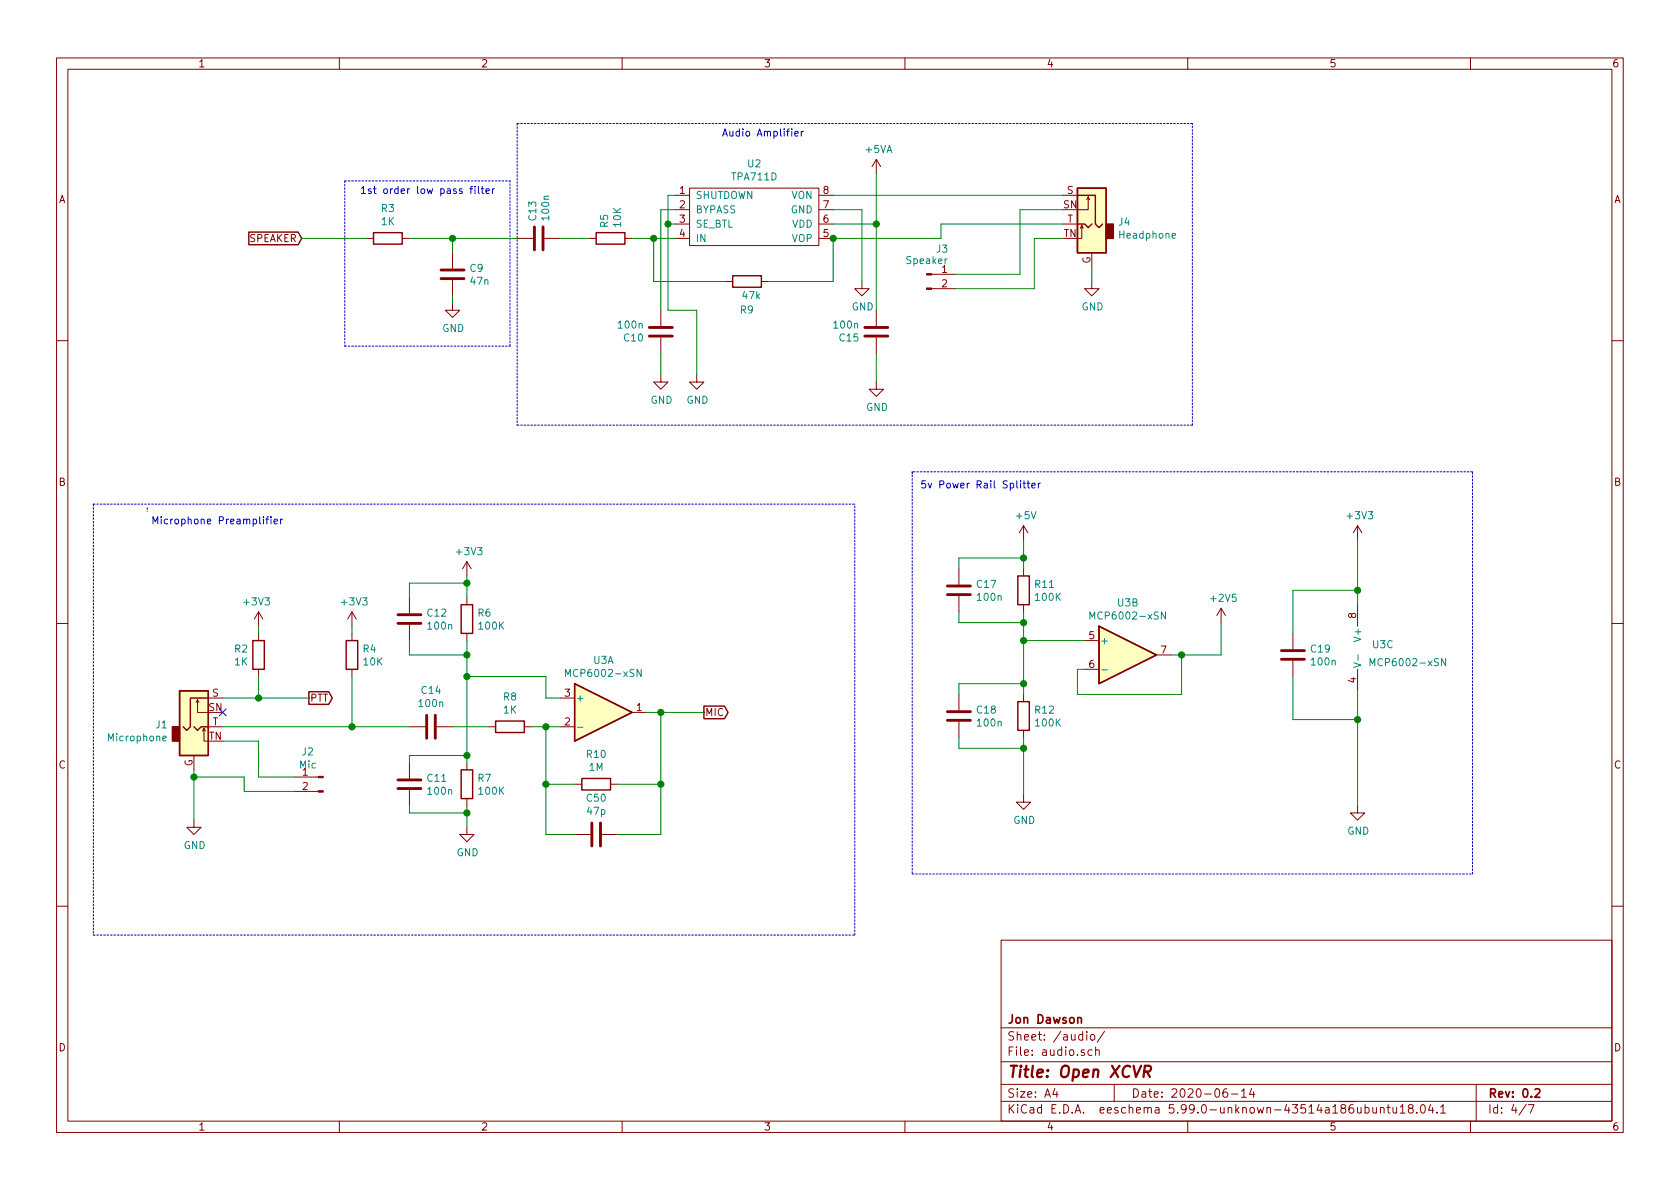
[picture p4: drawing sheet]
EESchema Schematic File Version 5
EELAYER 30 0
EELAYER END
$Descr A4 11693 8268
encoding utf-8
Sheet 5 7
Title "Open XCVR"
Date "2020-06-14"
Rev "0.2"
Comp "Jon Dawson"
Comment1 ""
Comment2 ""
Comment3 ""
Comment4 ""
Comment5 ""
Comment6 ""
Comment7 ""
Comment8 ""
Comment9 ""
$EndDescr
Connection ~ 1350 5400
Connection ~ 1800 4850
Connection ~ 2450 5050
Connection ~ 3150 1650
Connection ~ 3250 4050
Connection ~ 3250 4550
Connection ~ 3250 4700
Connection ~ 3250 5250
Connection ~ 3250 5650
Connection ~ 3800 5050
Connection ~ 3800 5450
Connection ~ 4550 1650
Connection ~ 4600 4950
Connection ~ 4600 5450
Connection ~ 4650 1550
Connection ~ 5800 1650
Connection ~ 6100 1550
Connection ~ 7125 3875
Connection ~ 7125 4325
Connection ~ 7125 4450
Connection ~ 7125 4750
Connection ~ 7125 5200
Connection ~ 8225 4550
Connection ~ 9450 4100
Connection ~ 9450 5000
NoConn ~ 1550 4950
Wire Wire Line
	1350 5350 1350 5400
Wire Wire Line
	1350 5400 1350 5700
Wire Wire Line
	1350 5400 1700 5400
Wire Wire Line
	1550 5050 2450 5050
Wire Wire Line
	1700 5400 1700 5500
Wire Wire Line
	1700 5500 2050 5500
Wire Wire Line
	1800 4350 1800 4400
Wire Wire Line
	1800 4700 1800 4850
Wire Wire Line
	1800 4850 1550 4850
Wire Wire Line
	1800 5150 1550 5150
Wire Wire Line
	1800 5400 1800 5150
Wire Wire Line
	2050 5400 1800 5400
Wire Wire Line
	2100 1650 2550 1650
Wire Wire Line
	2150 4850 1800 4850
Wire Wire Line
	2450 4350 2450 4400
Wire Wire Line
	2450 4700 2450 5050
Wire Wire Line
	2450 5050 2850 5050
Wire Wire Line
	2850 1650 3150 1650
Wire Wire Line
	2850 4050 3250 4050
Wire Wire Line
	2850 4150 2850 4050
Wire Wire Line
	2850 4450 2850 4550
Wire Wire Line
	2850 4550 3250 4550
Wire Wire Line
	2850 5250 3250 5250
Wire Wire Line
	2850 5300 2850 5250
Wire Wire Line
	2850 5600 2850 5650
Wire Wire Line
	2850 5650 3250 5650
Wire Wire Line
	3150 1650 3150 1750
Wire Wire Line
	3150 1650 3600 1650
Wire Wire Line
	3150 2050 3150 2100
Wire Wire Line
	3150 5050 3400 5050
Wire Wire Line
	3250 4000 3250 4050
Wire Wire Line
	3250 4050 3250 4150
Wire Wire Line
	3250 4450 3250 4550
Wire Wire Line
	3250 4550 3250 4700
Wire Wire Line
	3250 4700 3250 5250
Wire Wire Line
	3250 4700 3800 4700
Wire Wire Line
	3250 5250 3250 5300
Wire Wire Line
	3250 5600 3250 5650
Wire Wire Line
	3250 5650 3250 5750
Wire Wire Line
	3700 5050 3800 5050
Wire Wire Line
	3800 4850 3800 4700
Wire Wire Line
	3800 5050 3900 5050
Wire Wire Line
	3800 5450 3800 5050
Wire Wire Line
	3800 5800 3800 5450
Wire Wire Line
	3900 1650 4100 1650
Wire Wire Line
	3900 4850 3800 4850
Wire Wire Line
	4000 5450 3800 5450
Wire Wire Line
	4000 5800 3800 5800
Wire Wire Line
	4300 5450 4600 5450
Wire Wire Line
	4300 5800 4600 5800
Wire Wire Line
	4400 1650 4550 1650
Wire Wire Line
	4500 4950 4600 4950
Wire Wire Line
	4550 1650 4550 1950
Wire Wire Line
	4550 1650 4700 1650
Wire Wire Line
	4550 1950 5050 1950
Wire Wire Line
	4600 1450 4600 2150
Wire Wire Line
	4600 2450 4600 2600
Wire Wire Line
	4600 4950 4900 4950
Wire Wire Line
	4600 5450 4600 4950
Wire Wire Line
	4600 5800 4600 5450
Wire Wire Line
	4650 1350 4650 1550
Wire Wire Line
	4650 1550 4650 2150
Wire Wire Line
	4650 1550 4700 1550
Wire Wire Line
	4650 2150 4850 2150
Wire Wire Line
	4700 1350 4650 1350
Wire Wire Line
	4700 1450 4600 1450
Wire Wire Line
	4850 2150 4850 2600
Wire Wire Line
	5350 1950 5800 1950
Wire Wire Line
	5800 1350 7400 1350
Wire Wire Line
	5800 1450 6000 1450
Wire Wire Line
	5800 1550 6100 1550
Wire Wire Line
	5800 1650 6550 1650
Wire Wire Line
	5800 1950 5800 1650
Wire Wire Line
	6000 1450 6000 1950
Wire Wire Line
	6100 1550 6100 1200
Wire Wire Line
	6100 1550 6100 2150
Wire Wire Line
	6100 2450 6100 2650
Wire Wire Line
	6550 1550 7400 1550
Wire Wire Line
	6550 1650 6550 1550
Wire Wire Line
	6650 1900 7100 1900
Wire Wire Line
	6650 2000 7200 2000
Wire Wire Line
	6675 3875 7125 3875
Wire Wire Line
	6675 3950 6675 3875
Wire Wire Line
	6675 4250 6675 4325
Wire Wire Line
	6675 4325 7125 4325
Wire Wire Line
	6675 4750 7125 4750
Wire Wire Line
	6675 4825 6675 4750
Wire Wire Line
	6675 5125 6675 5200
Wire Wire Line
	6675 5200 7125 5200
Wire Wire Line
	7100 1450 7100 1900
Wire Wire Line
	7100 1450 7400 1450
Wire Wire Line
	7125 3750 7125 3875
Wire Wire Line
	7125 3875 7125 3950
Wire Wire Line
	7125 4250 7125 4325
Wire Wire Line
	7125 4325 7125 4450
Wire Wire Line
	7125 4450 7125 4750
Wire Wire Line
	7125 4450 7550 4450
Wire Wire Line
	7125 4750 7125 4825
Wire Wire Line
	7125 5125 7125 5200
Wire Wire Line
	7125 5200 7125 5525
Wire Wire Line
	7200 1650 7400 1650
Wire Wire Line
	7200 2000 7200 1650
Wire Wire Line
	7500 4650 7500 4825
Wire Wire Line
	7500 4825 8225 4825
Wire Wire Line
	7550 4650 7500 4650
Wire Wire Line
	7600 1850 7600 1950
Wire Wire Line
	8225 4550 8150 4550
Wire Wire Line
	8225 4825 8225 4550
Wire Wire Line
	8500 4325 8500 4550
Wire Wire Line
	8500 4550 8225 4550
Wire Wire Line
	9000 4100 9450 4100
Wire Wire Line
	9000 4400 9000 4100
Wire Wire Line
	9000 4700 9000 5000
Wire Wire Line
	9000 5000 9450 5000
Wire Wire Line
	9450 3750 9450 4100
Wire Wire Line
	9450 4100 9450 4200
Wire Wire Line
	9450 4800 9450 5000
Wire Wire Line
	9450 5000 9450 5600
Wire Notes Line
	650  3500 650  6500
Wire Notes Line
	650  3500 5950 3500
Wire Notes Line
	650  6500 5950 6500
Wire Notes Line
	1025 3525 1025 3550
Wire Notes Line
	2400 1250 2400 2400
Wire Notes Line
	2400 1250 3550 1250
Wire Notes Line
	2400 2400 3550 2400
Wire Notes Line
	3550 2400 3550 1250
Wire Notes Line
	3600 850  3600 2950
Wire Notes Line
	3600 850  8300 850 
Wire Notes Line
	3600 2950 8300 2950
Wire Notes Line
	5950 6500 5950 3500
Wire Notes Line
	6350 3275 6350 3300
Wire Notes Line
	6350 3275 6350 6075
Wire Notes Line
	6350 6075 10250 6075
Wire Notes Line
	8300 2950 8300 850 
Wire Notes Line
	10250 3275 6350 3275
Wire Notes Line
	10250 6075 10250 3275
Text Notes 1975 3650 2    50   ~ 0
Microphone Preamplifier
Text Notes 3450 1350 2    50   ~ 0
1st order low pass filter
Text Notes 5600 950  2    50   ~ 0
Audio Amplifier
Text Notes 7250 3400 2    50   ~ 0
5v Power Rail Splitter
Text GLabel 2100 1650 0    50   Input ~ 0
SPEAKER
Text GLabel 2150 4850 2    50   Output ~ 0
PTT
Text GLabel 4900 4950 2    50   Output ~ 0
MIC
$Comp
L power:+3V3 #PWR023
U 1 1
P 1800 4350
F 0 "#PWR023" H 1800 4200 50  0001 C CNN
F 1 "+3V3" H 1815 4523 50  0000 C CNN
F 2 "" H 1800 4350 50  0001 C CNN
F 3 "" H 1800 4350 50  0001 C CNN
	1    1800 4350
	-1   0    0    -1  
$EndComp
$Comp
L power:+3V3 #PWR025
U 1 1
P 2450 4350
F 0 "#PWR025" H 2450 4200 50  0001 C CNN
F 1 "+3V3" H 2465 4523 50  0000 C CNN
F 2 "" H 2450 4350 50  0001 C CNN
F 3 "" H 2450 4350 50  0001 C CNN
	1    2450 4350
	1    0    0    -1  
$EndComp
$Comp
L power:+3V3 #PWR028
U 1 1
P 3250 4000
F 0 "#PWR028" H 3250 3850 50  0001 C CNN
F 1 "+3V3" H 3265 4173 50  0000 C CNN
F 2 "" H 3250 4000 50  0001 C CNN
F 3 "" H 3250 4000 50  0001 C CNN
	1    3250 4000
	1    0    0    -1  
$EndComp
$Comp
L power:+5VA #PWR031
U 1 1
P 6100 1200
F 0 "#PWR031" H 6100 1050 50  0001 C CNN
F 1 "+5VA" H 6115 1373 50  0000 C CNN
F 2 "" H 6100 1200 50  0001 C CNN
F 3 "" H 6100 1200 50  0001 C CNN
	1    6100 1200
	1    0    0    -1  
$EndComp
$Comp
L power:+5V #PWR035
U 1 1
P 7125 3750
F 0 "#PWR035" H 7125 3600 50  0001 C CNN
F 1 "+5V" H 7140 3923 50  0000 C CNN
F 2 "" H 7125 3750 50  0001 C CNN
F 3 "" H 7125 3750 50  0001 C CNN
	1    7125 3750
	1    0    0    -1  
$EndComp
$Comp
L power:+2V5 #PWR037
U 1 1
P 8500 4325
F 0 "#PWR037" H 8500 4175 50  0001 C CNN
F 1 "+2V5" H 8515 4498 50  0000 C CNN
F 2 "" H 8500 4325 50  0001 C CNN
F 3 "" H 8500 4325 50  0001 C CNN
	1    8500 4325
	1    0    0    -1  
$EndComp
$Comp
L power:+3V3 #PWR038
U 1 1
P 9450 3750
F 0 "#PWR038" H 9450 3600 50  0001 C CNN
F 1 "+3V3" H 9465 3923 50  0000 C CNN
F 2 "" H 9450 3750 50  0001 C CNN
F 3 "" H 9450 3750 50  0001 C CNN
	1    9450 3750
	1    0    0    -1  
$EndComp
$Comp
L power:GND #PWR022
U 1 1
P 1350 5700
F 0 "#PWR022" H 1350 5450 50  0001 C CNN
F 1 "GND" H 1355 5527 50  0000 C CNN
F 2 "" H 1350 5700 50  0001 C CNN
F 3 "" H 1350 5700 50  0001 C CNN
	1    1350 5700
	1    0    0    -1  
$EndComp
$Comp
L power:GND #PWR024
U 1 1
P 3150 2100
F 0 "#PWR024" H 3150 1850 50  0001 C CNN
F 1 "GND" H 3155 1927 50  0000 C CNN
F 2 "" H 3150 2100 50  0001 C CNN
F 3 "" H 3150 2100 50  0001 C CNN
	1    3150 2100
	1    0    0    -1  
$EndComp
$Comp
L power:GND #PWR029
U 1 1
P 3250 5750
F 0 "#PWR029" H 3250 5500 50  0001 C CNN
F 1 "GND" H 3255 5577 50  0000 C CNN
F 2 "" H 3250 5750 50  0001 C CNN
F 3 "" H 3250 5750 50  0001 C CNN
	1    3250 5750
	1    0    0    -1  
$EndComp
$Comp
L power:GND #PWR026
U 1 1
P 4600 2600
F 0 "#PWR026" H 4600 2350 50  0001 C CNN
F 1 "GND" H 4605 2427 50  0000 C CNN
F 2 "" H 4600 2600 50  0001 C CNN
F 3 "" H 4600 2600 50  0001 C CNN
	1    4600 2600
	1    0    0    -1  
$EndComp
$Comp
L power:GND #PWR032
U 1 1
P 4850 2600
F 0 "#PWR032" H 4850 2350 50  0001 C CNN
F 1 "GND" H 4855 2427 50  0000 C CNN
F 2 "" H 4850 2600 50  0001 C CNN
F 3 "" H 4850 2600 50  0001 C CNN
	1    4850 2600
	1    0    0    -1  
$EndComp
$Comp
L power:GND #PWR030
U 1 1
P 6000 1950
F 0 "#PWR030" H 6000 1700 50  0001 C CNN
F 1 "GND" H 6005 1777 50  0000 C CNN
F 2 "" H 6000 1950 50  0001 C CNN
F 3 "" H 6000 1950 50  0001 C CNN
	1    6000 1950
	1    0    0    -1  
$EndComp
$Comp
L power:GND #PWR0104
U 1 1
P 6100 2650
F 0 "#PWR0104" H 6100 2400 50  0001 C CNN
F 1 "GND" H 6105 2477 50  0000 C CNN
F 2 "" H 6100 2650 50  0001 C CNN
F 3 "" H 6100 2650 50  0001 C CNN
	1    6100 2650
	1    0    0    -1  
$EndComp
$Comp
L power:GND #PWR036
U 1 1
P 7125 5525
F 0 "#PWR036" H 7125 5275 50  0001 C CNN
F 1 "GND" H 7130 5352 50  0000 C CNN
F 2 "" H 7125 5525 50  0001 C CNN
F 3 "" H 7125 5525 50  0001 C CNN
	1    7125 5525
	1    0    0    -1  
$EndComp
$Comp
L power:GND #PWR034
U 1 1
P 7600 1950
F 0 "#PWR034" H 7600 1700 50  0001 C CNN
F 1 "GND" H 7605 1777 50  0000 C CNN
F 2 "" H 7600 1950 50  0001 C CNN
F 3 "" H 7600 1950 50  0001 C CNN
	1    7600 1950
	1    0    0    -1  
$EndComp
$Comp
L power:GND #PWR039
U 1 1
P 9450 5600
F 0 "#PWR039" H 9450 5350 50  0001 C CNN
F 1 "GND" H 9455 5427 50  0000 C CNN
F 2 "" H 9450 5600 50  0001 C CNN
F 3 "" H 9450 5600 50  0001 C CNN
	1    9450 5600
	1    0    0    -1  
$EndComp
$Comp
L Device:R R2
U 1 1
P 1800 4550
F 0 "R2" H 1870 4595 50  0000 L CNN
F 1 "1K" H 1870 4505 50  0000 L CNN
F 2 "Resistor_SMD:R_0805_2012Metric" V 1730 4550 50  0001 C CNN
F 3 "~" H 1800 4550 50  0001 C CNN
	1    1800 4550
	-1   0    0    -1  
$EndComp
$Comp
L Device:R R4
U 1 1
P 2450 4550
F 0 "R4" H 2520 4595 50  0000 L CNN
F 1 "10K" H 2520 4505 50  0000 L CNN
F 2 "Resistor_SMD:R_0805_2012Metric" V 2380 4550 50  0001 C CNN
F 3 "~" H 2450 4550 50  0001 C CNN
	1    2450 4550
	1    0    0    -1  
$EndComp
$Comp
L Device:R R3
U 1 1
P 2700 1650
F 0 "R3" V 2906 1650 50  0000 C CNN
F 1 "1K" V 2815 1650 50  0000 C CNN
F 2 "Resistor_SMD:R_0805_2012Metric" V 2630 1650 50  0001 C CNN
F 3 "~" H 2700 1650 50  0001 C CNN
	1    2700 1650
	0    -1   -1   0   
$EndComp
$Comp
L Device:R R6
U 1 1
P 3250 4300
F 0 "R6" H 3320 4345 50  0000 L CNN
F 1 "100K" H 3320 4255 50  0000 L CNN
F 2 "Resistor_SMD:R_0805_2012Metric" V 3180 4300 50  0001 C CNN
F 3 "~" H 3250 4300 50  0001 C CNN
	1    3250 4300
	1    0    0    -1  
$EndComp
$Comp
L Device:R R7
U 1 1
P 3250 5450
F 0 "R7" H 3320 5495 50  0000 L CNN
F 1 "100K" H 3320 5405 50  0000 L CNN
F 2 "Resistor_SMD:R_0805_2012Metric" V 3180 5450 50  0001 C CNN
F 3 "~" H 3250 5450 50  0001 C CNN
	1    3250 5450
	1    0    0    -1  
$EndComp
$Comp
L Device:R R8
U 1 1
P 3550 5050
F 0 "R8" V 3756 5050 50  0000 C CNN
F 1 "1K" V 3665 5050 50  0000 C CNN
F 2 "Resistor_SMD:R_0805_2012Metric" V 3480 5050 50  0001 C CNN
F 3 "~" H 3550 5050 50  0001 C CNN
	1    3550 5050
	0    -1   -1   0   
$EndComp
$Comp
L Device:R R10
U 1 1
P 4150 5450
F 0 "R10" V 4356 5450 50  0000 C CNN
F 1 "1M" V 4265 5450 50  0000 C CNN
F 2 "Resistor_SMD:R_0805_2012Metric" V 4080 5450 50  0001 C CNN
F 3 "~" H 4150 5450 50  0001 C CNN
	1    4150 5450
	0    -1   -1   0   
$EndComp
$Comp
L Device:R R5
U 1 1
P 4250 1650
F 0 "R5" H 4320 1695 50  0000 L CNN
F 1 "10K" H 4320 1605 50  0000 L CNN
F 2 "Resistor_SMD:R_0805_2012Metric" V 4180 1650 50  0001 C CNN
F 3 "~" H 4250 1650 50  0001 C CNN
	1    4250 1650
	0    -1   -1   0   
$EndComp
$Comp
L Device:R R9
U 1 1
P 5200 1950
F 0 "R9" V 5000 1900 50  0000 L CNN
F 1 "47k" V 5100 1850 50  0000 L CNN
F 2 "Resistor_SMD:R_0805_2012Metric" V 5130 1950 50  0001 C CNN
F 3 "~" H 5200 1950 50  0001 C CNN
	1    5200 1950
	0    -1   -1   0   
$EndComp
$Comp
L Device:R R11
U 1 1
P 7125 4100
F 0 "R11" H 7195 4145 50  0000 L CNN
F 1 "100K" H 7195 4055 50  0000 L CNN
F 2 "Resistor_SMD:R_0805_2012Metric" V 7055 4100 50  0001 C CNN
F 3 "~" H 7125 4100 50  0001 C CNN
	1    7125 4100
	1    0    0    -1  
$EndComp
$Comp
L Device:R R12
U 1 1
P 7125 4975
F 0 "R12" H 7195 5020 50  0000 L CNN
F 1 "100K" H 7195 4930 50  0000 L CNN
F 2 "Resistor_SMD:R_0805_2012Metric" V 7055 4975 50  0001 C CNN
F 3 "~" H 7125 4975 50  0001 C CNN
	1    7125 4975
	1    0    0    -1  
$EndComp
$Comp
L Connector:Conn_01x02_Male J2
U 1 1
P 2250 5400
F 0 "J2" H 2358 5579 50  0000 C CNN
F 1 "Mic" H 2357 5488 50  0000 C CNN
F 2 "Connector_PinHeader_2.54mm:PinHeader_1x02_P2.54mm_Vertical" H 2250 5400 50  0001 C CNN
F 3 "~" H 2250 5400 50  0001 C CNN
	1    2250 5400
	-1   0    0    -1  
$EndComp
$Comp
L Connector:Conn_01x02_Male J3
U 1 1
P 6450 1900
F 0 "J3" H 6558 2079 50  0000 C CNN
F 1 "Speaker" H 6450 2000 50  0000 C CNN
F 2 "Connector_PinHeader_2.54mm:PinHeader_1x02_P2.54mm_Vertical" H 6450 1900 50  0001 C CNN
F 3 "~" H 6450 1900 50  0001 C CNN
	1    6450 1900
	1    0    0    -1  
$EndComp
$Comp
L Amplifier_Operational:MCP6002-xSN U3
U 3 1
P 9550 4500
F 0 "U3" H 9625 4525 50  0000 C CNN
F 1 "MCP6002-xSN" H 9800 4400 50  0000 C CNN
F 2 "Package_SO:SOIC-8_3.9x4.9mm_P1.27mm" H 9550 4500 50  0001 C CNN
F 3 "http://ww1.microchip.com/downloads/en/DeviceDoc/21733j.pdf" H 9550 4500 50  0001 C CNN
	3    9550 4500
	1    0    0    -1  
$EndComp
$Comp
L Device:C C12
U 1 1
P 2850 4300
F 0 "C12" H 2965 4345 50  0000 L CNN
F 1 "100n" H 2965 4255 50  0000 L CNN
F 2 "Capacitor_SMD:C_0805_2012Metric" H 2888 4150 50  0001 C CNN
F 3 "~" H 2850 4300 50  0001 C CNN
	1    2850 4300
	1    0    0    -1  
$EndComp
$Comp
L Device:C C11
U 1 1
P 2850 5450
F 0 "C11" H 2965 5495 50  0000 L CNN
F 1 "100n" H 2965 5405 50  0000 L CNN
F 2 "Capacitor_SMD:C_0805_2012Metric" H 2888 5300 50  0001 C CNN
F 3 "~" H 2850 5450 50  0001 C CNN
	1    2850 5450
	1    0    0    -1  
$EndComp
$Comp
L Device:C C14
U 1 1
P 3000 5050
F 0 "C14" V 3251 5050 50  0000 C CNN
F 1 "100n" V 3160 5050 50  0000 C CNN
F 2 "Capacitor_SMD:C_0805_2012Metric" H 3038 4900 50  0001 C CNN
F 3 "~" H 3000 5050 50  0001 C CNN
	1    3000 5050
	0    -1   -1   0   
$EndComp
$Comp
L Device:C C9
U 1 1
P 3150 1900
F 0 "C9" H 3265 1945 50  0000 L CNN
F 1 "47n" H 3265 1855 50  0000 L CNN
F 2 "Capacitor_SMD:C_0805_2012Metric" H 3188 1750 50  0001 C CNN
F 3 "~" H 3150 1900 50  0001 C CNN
	1    3150 1900
	1    0    0    -1  
$EndComp
$Comp
L Device:C C13
U 1 1
P 3750 1650
F 0 "C13" H 3865 1695 50  0000 L CNN
F 1 "100n" H 3865 1605 50  0000 L CNN
F 2 "Capacitor_SMD:C_0805_2012Metric" H 3788 1500 50  0001 C CNN
F 3 "~" H 3750 1650 50  0001 C CNN
	1    3750 1650
	0    -1   -1   0   
$EndComp
$Comp
L Device:C C50
U 1 1
P 4150 5800
F 0 "C50" V 4401 5800 50  0000 C CNN
F 1 "47p" V 4310 5800 50  0000 C CNN
F 2 "Capacitor_SMD:C_0805_2012Metric" H 4188 5650 50  0001 C CNN
F 3 "~" H 4150 5800 50  0001 C CNN
	1    4150 5800
	0    -1   -1   0   
$EndComp
$Comp
L Device:C C10
U 1 1
P 4600 2300
F 0 "C10" H 4715 2345 50  0000 L CNN
F 1 "100n" H 4715 2255 50  0000 L CNN
F 2 "Capacitor_SMD:C_0805_2012Metric" H 4638 2150 50  0001 C CNN
F 3 "~" H 4600 2300 50  0001 C CNN
	1    4600 2300
	-1   0    0    1   
$EndComp
$Comp
L Device:C C15
U 1 1
P 6100 2300
F 0 "C15" H 6215 2345 50  0000 L CNN
F 1 "100n" H 6215 2255 50  0000 L CNN
F 2 "Capacitor_SMD:C_0805_2012Metric" H 6138 2150 50  0001 C CNN
F 3 "~" H 6100 2300 50  0001 C CNN
	1    6100 2300
	-1   0    0    1   
$EndComp
$Comp
L Device:C C17
U 1 1
P 6675 4100
F 0 "C17" H 6790 4145 50  0000 L CNN
F 1 "100n" H 6790 4055 50  0000 L CNN
F 2 "Capacitor_SMD:C_0805_2012Metric" H 6713 3950 50  0001 C CNN
F 3 "~" H 6675 4100 50  0001 C CNN
	1    6675 4100
	1    0    0    -1  
$EndComp
$Comp
L Device:C C18
U 1 1
P 6675 4975
F 0 "C18" H 6790 5020 50  0000 L CNN
F 1 "100n" H 6790 4930 50  0000 L CNN
F 2 "Capacitor_SMD:C_0805_2012Metric" H 6713 4825 50  0001 C CNN
F 3 "~" H 6675 4975 50  0001 C CNN
	1    6675 4975
	1    0    0    -1  
$EndComp
$Comp
L Device:C C19
U 1 1
P 9000 4550
F 0 "C19" H 9115 4595 50  0000 L CNN
F 1 "100n" H 9115 4505 50  0000 L CNN
F 2 "Capacitor_SMD:C_0805_2012Metric" H 9038 4400 50  0001 C CNN
F 3 "~" H 9000 4550 50  0001 C CNN
	1    9000 4550
	1    0    0    -1  
$EndComp
$Comp
L Connector:AudioJack2_Ground_Switch J1
U 1 1
P 1350 5050
F 0 "J1" H 1170 5067 50  0000 R CNN
F 1 "Microphone" H 1170 4977 50  0000 R CNN
F 2 "openxcvr:jack3.5mm switched" H 1350 5250 50  0001 C CNN
F 3 "~" H 1350 5250 50  0001 C CNN
	1    1350 5050
	1    0    0    -1  
$EndComp
$Comp
L Connector:AudioJack2_Ground_Switch J4
U 1 1
P 7600 1550
F 0 "J4" H 7420 1567 50  0000 R CNN
F 1 "Headphone" H 7420 1477 50  0000 R CNN
F 2 "openxcvr:jack3.5mm switched" H 7600 1750 50  0001 C CNN
F 3 "~" H 7600 1750 50  0001 C CNN
	1    7600 1550
	-1   0    0    -1  
$EndComp
$Comp
L Amplifier_Operational:MCP6002-xSN U3
U 1 1
P 4200 4950
F 0 "U3" H 4200 5316 50  0000 C CNN
F 1 "MCP6002-xSN" H 4200 5225 50  0000 C CNN
F 2 "Package_SO:SOIC-8_3.9x4.9mm_P1.27mm" H 4200 4950 50  0001 C CNN
F 3 "http://ww1.microchip.com/downloads/en/DeviceDoc/21733j.pdf" H 4200 4950 50  0001 C CNN
	1    4200 4950
	1    0    0    -1  
$EndComp
$Comp
L Amplifier_Operational:MCP6002-xSN U3
U 2 1
P 7850 4550
F 0 "U3" H 7850 4916 50  0000 C CNN
F 1 "MCP6002-xSN" H 7850 4825 50  0000 C CNN
F 2 "Package_SO:SOIC-8_3.9x4.9mm_P1.27mm" H 7850 4550 50  0001 C CNN
F 3 "http://ww1.microchip.com/downloads/en/DeviceDoc/21733j.pdf" H 7850 4550 50  0001 C CNN
	2    7850 4550
	1    0    0    -1  
$EndComp
$Comp
L xcvr_components:TPA711 U2
U 1 1
P 5250 1250
F 0 "U2" H 5250 1373 50  0000 C CNN
F 1 "TPA711D" H 5250 1282 50  0000 C CNN
F 2 "Package_SO:SOIC-8_3.9x4.9mm_P1.27mm" H 4900 1250 50  0001 C CNN
F 3 "https://www.ti.com/lit/ds/symlink/tpa711.pdf?ts=1590773198998" H 5250 1250 50  0001 C CNN
	1    5250 1250
	1    0    0    -1  
$EndComp
$EndSCHEMATC
